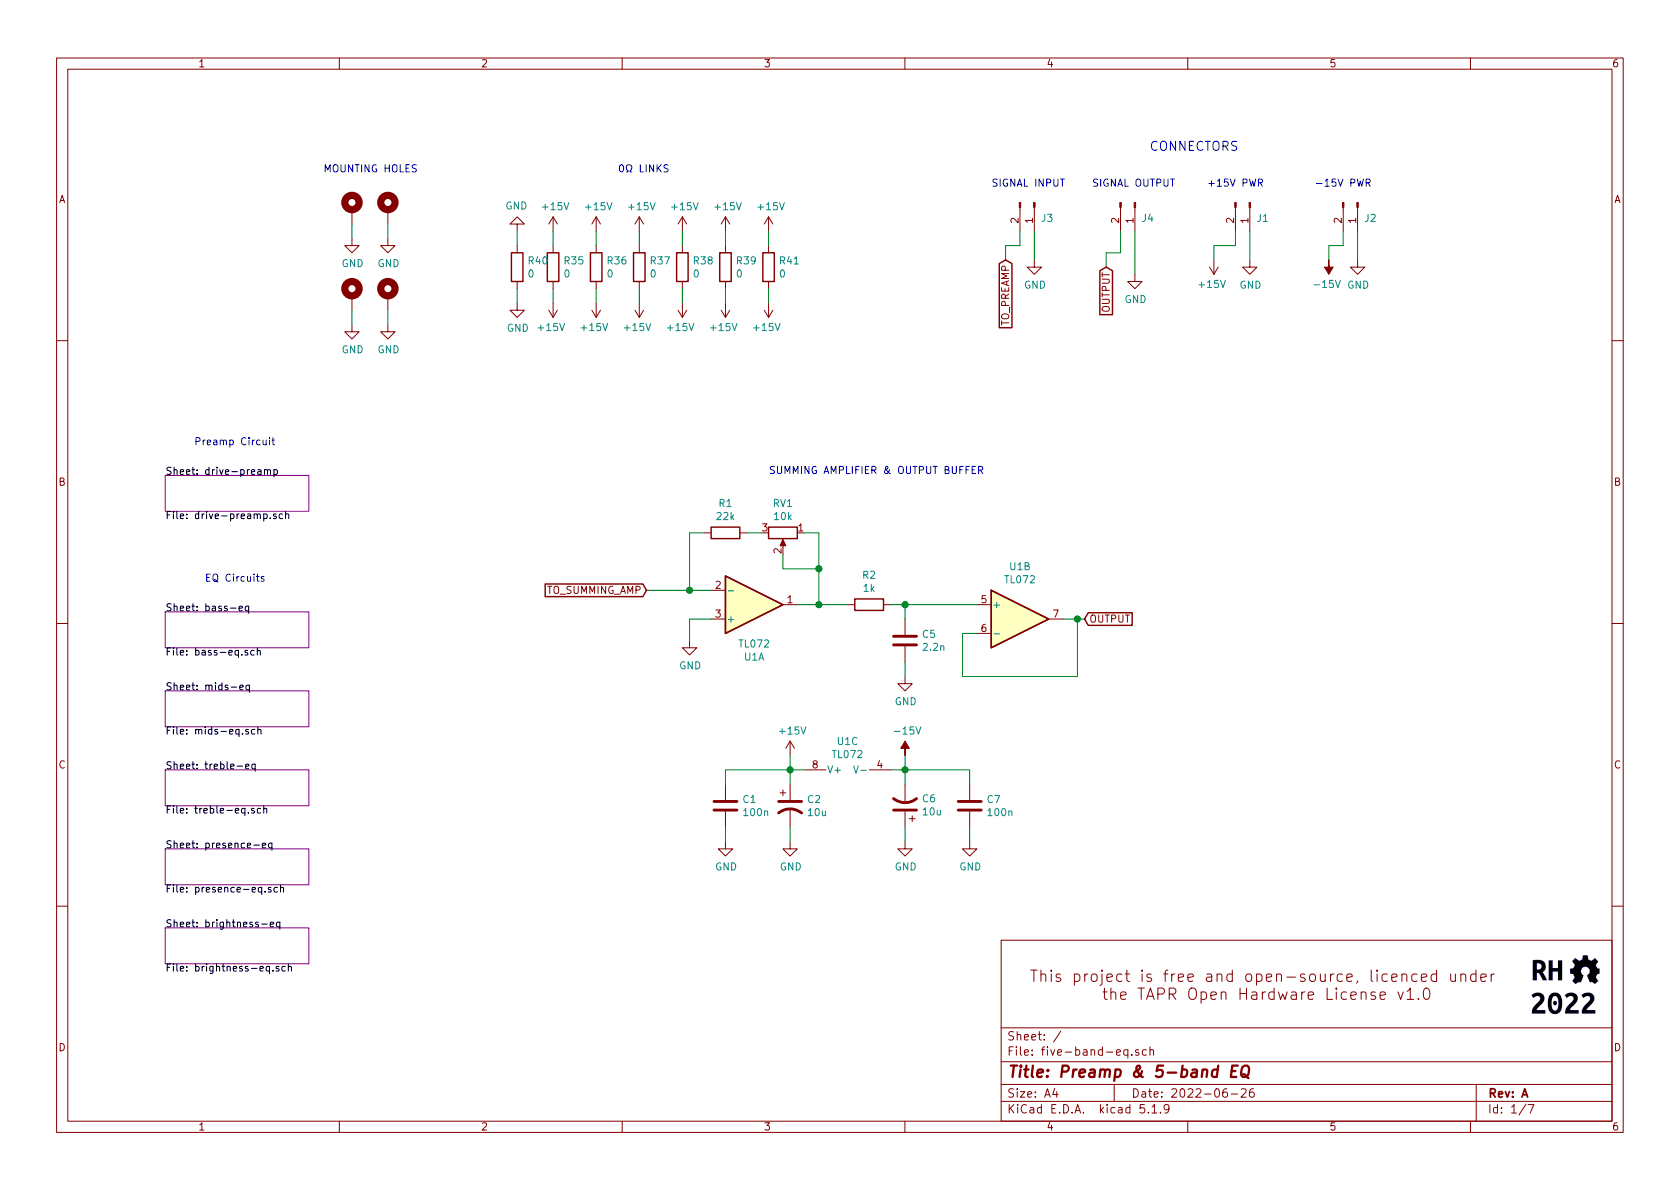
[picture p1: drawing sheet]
EESchema Schematic File Version 4
EELAYER 30 0
EELAYER END
$Descr A4 11693 8268
encoding utf-8
Sheet 1 7
Title "Preamp & 5-band EQ"
Date "2022-06-26"
Rev "A"
Comp ""
Comment1 ""
Comment2 ""
Comment3 ""
Comment4 ""
$EndDescr
$Sheet
S 1150 3300 1000 250 
U 60FE89D7
F0 "drive-preamp" 50
F1 "drive-preamp.sch" 50
$EndSheet
$Sheet
S 1150 4250 1000 250 
U 61028EB6
F0 "bass-eq" 50
F1 "bass-eq.sch" 50
$EndSheet
$Comp
L Device:R R1
U 1 1
P 5050 3700
F 0 "R1" V 4843 3700 50  0000 C CNN
F 1 "22k" V 4934 3700 50  0000 C CNN
F 2 "Resistor_THT:R_Axial_DIN0207_L6.3mm_D2.5mm_P2.54mm_Vertical" V 4980 3700 50  0001 C CNN
F 3 "~" H 5050 3700 50  0001 C CNN
	1    5050 3700
	0    1    1    0   
$EndComp
$Comp
L Device:R_POT RV1
U 1 1
P 5450 3700
F 0 "RV1" V 5243 3700 50  0000 C CNN
F 1 "10k" V 5334 3700 50  0000 C CNN
F 2 "Potentiometer_THT:Potentiometer_Runtron_RM-065_Vertical" H 5450 3700 50  0001 C CNN
F 3 "~" H 5450 3700 50  0001 C CNN
	1    5450 3700
	0    1    1    0   
$EndComp
Wire Wire Line
	5200 3700 5300 3700
Wire Wire Line
	4800 4100 4800 3700
Wire Wire Line
	4800 3700 4900 3700
Wire Wire Line
	5600 3700 5700 3700
Wire Wire Line
	5700 4200 5550 4200
Wire Wire Line
	5450 3850 5450 3950
Wire Wire Line
	5450 3950 5700 3950
Wire Wire Line
	5700 3700 5700 3950
Connection ~ 5700 3950
Wire Wire Line
	5700 3950 5700 4200
Wire Wire Line
	4800 4300 4800 4450
$Comp
L power:GND #PWR0101
U 1 1
P 4800 4450
F 0 "#PWR0101" H 4800 4200 50  0001 C CNN
F 1 "GND" H 4805 4277 50  0000 C CNN
F 2 "" H 4800 4450 50  0001 C CNN
F 3 "" H 4800 4450 50  0001 C CNN
	1    4800 4450
	1    0    0    -1  
$EndComp
Wire Wire Line
	5700 4200 5900 4200
Connection ~ 5700 4200
$Comp
L Device:R R2
U 1 1
P 6050 4200
F 0 "R2" V 5843 4200 50  0000 C CNN
F 1 "1k" V 5934 4200 50  0000 C CNN
F 2 "Resistor_THT:R_Axial_DIN0207_L6.3mm_D2.5mm_P2.54mm_Vertical" V 5980 4200 50  0001 C CNN
F 3 "~" H 6050 4200 50  0001 C CNN
	1    6050 4200
	0    1    1    0   
$EndComp
$Comp
L Device:C C5
U 1 1
P 6300 4450
F 0 "C5" H 6415 4496 50  0000 L CNN
F 1 "2.2n" H 6415 4405 50  0000 L CNN
F 2 "Capacitor_THT:C_Disc_D3.8mm_W2.6mm_P2.50mm" H 6338 4300 50  0001 C CNN
F 3 "~" H 6300 4450 50  0001 C CNN
	1    6300 4450
	1    0    0    -1  
$EndComp
Wire Wire Line
	6200 4200 6300 4200
Wire Wire Line
	6300 4200 6300 4300
$Comp
L power:GND #PWR0102
U 1 1
P 6300 4700
F 0 "#PWR0102" H 6300 4450 50  0001 C CNN
F 1 "GND" H 6305 4527 50  0000 C CNN
F 2 "" H 6300 4700 50  0001 C CNN
F 3 "" H 6300 4700 50  0001 C CNN
	1    6300 4700
	1    0    0    -1  
$EndComp
Wire Wire Line
	6300 4700 6300 4600
Connection ~ 6300 4200
Wire Wire Line
	6300 4200 6800 4200
Wire Wire Line
	6800 4400 6700 4400
Wire Wire Line
	7400 4300 7500 4300
Wire Wire Line
	4500 4100 4800 4100
Text GLabel 4500 4100 0    50   Input ~ 0
TO_SUMMING_AMP
Text GLabel 7550 4300 2    50   Input ~ 0
OUTPUT
$Comp
L Amplifier_Operational:TL072 U1
U 2 1
P 7100 4300
F 0 "U1" H 7100 4667 50  0000 C CNN
F 1 "TL072" H 7100 4576 50  0000 C CNN
F 2 "Package_DIP:DIP-8_W7.62mm_LongPads" H 7100 4300 50  0001 C CNN
F 3 "http://www.ti.com/lit/ds/symlink/tl071.pdf" H 7100 4300 50  0001 C CNN
	2    7100 4300
	1    0    0    -1  
$EndComp
$Comp
L Amplifier_Operational:TL072 U1
U 3 1
P 5900 5250
F 0 "U1" V 5995 5250 50  0000 C CNN
F 1 "TL072" V 5904 5250 50  0000 C CNN
F 2 "Package_DIP:DIP-8_W7.62mm_LongPads" H 5900 5250 50  0001 C CNN
F 3 "http://www.ti.com/lit/ds/symlink/tl071.pdf" H 5900 5250 50  0001 C CNN
	3    5900 5250
	0    -1   -1   0   
$EndComp
Wire Wire Line
	6200 5350 6300 5350
Wire Wire Line
	6300 5350 6300 5450
Wire Wire Line
	5600 5350 5500 5350
Connection ~ 5500 5350
Wire Wire Line
	5500 5350 5500 5450
Connection ~ 6300 5350
$Comp
L Device:CP1 C2
U 1 1
P 5500 5600
F 0 "C2" H 5615 5646 50  0000 L CNN
F 1 "10u" H 5615 5555 50  0000 L CNN
F 2 "Capacitor_THT:CP_Radial_D5.0mm_P2.50mm" H 5500 5600 50  0001 C CNN
F 3 "~" H 5500 5600 50  0001 C CNN
	1    5500 5600
	1    0    0    -1  
$EndComp
$Comp
L Device:CP1 C6
U 1 1
P 6300 5600
F 0 "C6" H 6185 5554 50  0000 R CNN
F 1 "10u" H 6185 5645 50  0000 R CNN
F 2 "Capacitor_THT:CP_Radial_D5.0mm_P2.50mm" H 6300 5600 50  0001 C CNN
F 3 "~" H 6300 5600 50  0001 C CNN
	1    6300 5600
	-1   0    0    1   
$EndComp
Wire Wire Line
	5500 5750 5500 5850
Wire Wire Line
	6300 5750 6300 5850
$Comp
L power:GND #PWR0110
U 1 1
P 5500 5850
F 0 "#PWR0110" H 5500 5600 50  0001 C CNN
F 1 "GND" H 5505 5677 50  0000 C CNN
F 2 "" H 5500 5850 50  0001 C CNN
F 3 "" H 5500 5850 50  0001 C CNN
	1    5500 5850
	1    0    0    -1  
$EndComp
$Comp
L power:GND #PWR0111
U 1 1
P 6300 5850
F 0 "#PWR0111" H 6300 5600 50  0001 C CNN
F 1 "GND" H 6305 5677 50  0000 C CNN
F 2 "" H 6300 5850 50  0001 C CNN
F 3 "" H 6300 5850 50  0001 C CNN
	1    6300 5850
	1    0    0    -1  
$EndComp
$Comp
L Device:C C7
U 1 1
P 6750 5600
F 0 "C7" H 6865 5646 50  0000 L CNN
F 1 "100n" H 6865 5555 50  0000 L CNN
F 2 "Capacitor_THT:C_Disc_D7.0mm_W2.5mm_P5.00mm" H 6788 5450 50  0001 C CNN
F 3 "~" H 6750 5600 50  0001 C CNN
	1    6750 5600
	1    0    0    -1  
$EndComp
Wire Wire Line
	6750 5450 6750 5350
Wire Wire Line
	6750 5750 6750 5850
$Comp
L power:GND #PWR0112
U 1 1
P 6750 5850
F 0 "#PWR0112" H 6750 5600 50  0001 C CNN
F 1 "GND" H 6755 5677 50  0000 C CNN
F 2 "" H 6750 5850 50  0001 C CNN
F 3 "" H 6750 5850 50  0001 C CNN
	1    6750 5850
	1    0    0    -1  
$EndComp
$Comp
L Device:C C1
U 1 1
P 5050 5600
F 0 "C1" H 5165 5646 50  0000 L CNN
F 1 "100n" H 5165 5555 50  0000 L CNN
F 2 "Capacitor_THT:C_Disc_D7.0mm_W2.5mm_P5.00mm" H 5088 5450 50  0001 C CNN
F 3 "~" H 5050 5600 50  0001 C CNN
	1    5050 5600
	1    0    0    -1  
$EndComp
Wire Wire Line
	5050 5450 5050 5350
Wire Wire Line
	5050 5350 5500 5350
$Comp
L power:GND #PWR0113
U 1 1
P 5050 5850
F 0 "#PWR0113" H 5050 5600 50  0001 C CNN
F 1 "GND" H 5055 5677 50  0000 C CNN
F 2 "" H 5050 5850 50  0001 C CNN
F 3 "" H 5050 5850 50  0001 C CNN
	1    5050 5850
	1    0    0    -1  
$EndComp
Wire Wire Line
	5050 5750 5050 5850
Wire Wire Line
	6300 5350 6750 5350
$Sheet
S 1150 4800 1000 250 
U 610E7A85
F0 "mids-eq" 50
F1 "mids-eq.sch" 50
$EndSheet
Wire Wire Line
	6300 5250 6300 5350
Wire Wire Line
	5500 5250 5500 5350
$Comp
L power:+15V #PWR0108
U 1 1
P 5500 5250
F 0 "#PWR0108" H 5500 5100 50  0001 C CNN
F 1 "+15V" H 5515 5423 50  0000 C CNN
F 2 "" H 5500 5250 50  0001 C CNN
F 3 "" H 5500 5250 50  0001 C CNN
	1    5500 5250
	1    0    0    -1  
$EndComp
$Comp
L power:-15V #PWR0109
U 1 1
P 6300 5250
F 0 "#PWR0109" H 6300 5350 50  0001 C CNN
F 1 "-15V" H 6315 5423 50  0000 C CNN
F 2 "" H 6300 5250 50  0001 C CNN
F 3 "" H 6300 5250 50  0001 C CNN
	1    6300 5250
	1    0    0    -1  
$EndComp
$Comp
L Mechanical:MountingHole_Pad H4
U 1 1
P 2700 2050
F 0 "H4" H 2800 2053 50  0001 L CNN
F 1 "MountingHole_Pad" H 2800 2008 50  0001 L CNN
F 2 "MountingHole:MountingHole_3.2mm_M3_DIN965_Pad" H 2700 2050 50  0001 C CNN
F 3 "~" H 2700 2050 50  0001 C CNN
	1    2700 2050
	1    0    0    -1  
$EndComp
$Comp
L power:GND #PWR0173
U 1 1
P 2700 2250
F 0 "#PWR0173" H 2700 2000 50  0001 C CNN
F 1 "GND" H 2705 2077 50  0000 C CNN
F 2 "" H 2700 2250 50  0001 C CNN
F 3 "" H 2700 2250 50  0001 C CNN
	1    2700 2250
	1    0    0    -1  
$EndComp
Wire Wire Line
	2700 2250 2700 2150
$Comp
L Mechanical:MountingHole_Pad H2
U 1 1
P 2450 2050
F 0 "H2" H 2550 2053 50  0001 L CNN
F 1 "MountingHole_Pad" H 2550 2008 50  0001 L CNN
F 2 "MountingHole:MountingHole_3.2mm_M3_DIN965_Pad" H 2450 2050 50  0001 C CNN
F 3 "~" H 2450 2050 50  0001 C CNN
	1    2450 2050
	1    0    0    -1  
$EndComp
$Comp
L power:GND #PWR0174
U 1 1
P 2450 2250
F 0 "#PWR0174" H 2450 2000 50  0001 C CNN
F 1 "GND" H 2455 2077 50  0000 C CNN
F 2 "" H 2450 2250 50  0001 C CNN
F 3 "" H 2450 2250 50  0001 C CNN
	1    2450 2250
	1    0    0    -1  
$EndComp
Wire Wire Line
	2450 2250 2450 2150
$Comp
L Mechanical:MountingHole_Pad H3
U 1 1
P 2700 1450
F 0 "H3" H 2800 1453 50  0001 L CNN
F 1 "MountingHole_Pad" H 2800 1408 50  0001 L CNN
F 2 "MountingHole:MountingHole_3.2mm_M3_DIN965_Pad" H 2700 1450 50  0001 C CNN
F 3 "~" H 2700 1450 50  0001 C CNN
	1    2700 1450
	1    0    0    -1  
$EndComp
$Comp
L power:GND #PWR0175
U 1 1
P 2700 1650
F 0 "#PWR0175" H 2700 1400 50  0001 C CNN
F 1 "GND" H 2705 1477 50  0000 C CNN
F 2 "" H 2700 1650 50  0001 C CNN
F 3 "" H 2700 1650 50  0001 C CNN
	1    2700 1650
	1    0    0    -1  
$EndComp
Wire Wire Line
	2700 1650 2700 1550
$Comp
L Mechanical:MountingHole_Pad H1
U 1 1
P 2450 1450
F 0 "H1" H 2550 1453 50  0001 L CNN
F 1 "MountingHole_Pad" H 2550 1408 50  0001 L CNN
F 2 "MountingHole:MountingHole_3.2mm_M3_DIN965_Pad" H 2450 1450 50  0001 C CNN
F 3 "~" H 2450 1450 50  0001 C CNN
	1    2450 1450
	1    0    0    -1  
$EndComp
$Comp
L power:GND #PWR0176
U 1 1
P 2450 1650
F 0 "#PWR0176" H 2450 1400 50  0001 C CNN
F 1 "GND" H 2455 1477 50  0000 C CNN
F 2 "" H 2450 1650 50  0001 C CNN
F 3 "" H 2450 1650 50  0001 C CNN
	1    2450 1650
	1    0    0    -1  
$EndComp
Wire Wire Line
	2450 1650 2450 1550
$Comp
L Device:R R35
U 1 1
P 3850 1850
F 0 "R35" H 3920 1896 50  0000 L CNN
F 1 "0" H 3920 1805 50  0000 L CNN
F 2 "Resistor_THT:R_Axial_DIN0207_L6.3mm_D2.5mm_P10.16mm_Horizontal" V 3780 1850 50  0001 C CNN
F 3 "~" H 3850 1850 50  0001 C CNN
	1    3850 1850
	1    0    0    -1  
$EndComp
$Comp
L Device:R R36
U 1 1
P 4150 1850
F 0 "R36" H 4220 1896 50  0000 L CNN
F 1 "0" H 4220 1805 50  0000 L CNN
F 2 "Resistor_THT:R_Axial_DIN0207_L6.3mm_D2.5mm_P10.16mm_Horizontal" V 4080 1850 50  0001 C CNN
F 3 "~" H 4150 1850 50  0001 C CNN
	1    4150 1850
	1    0    0    -1  
$EndComp
$Comp
L Device:R R37
U 1 1
P 4450 1850
F 0 "R37" H 4520 1896 50  0000 L CNN
F 1 "0" H 4520 1805 50  0000 L CNN
F 2 "Resistor_THT:R_Axial_DIN0207_L6.3mm_D2.5mm_P10.16mm_Horizontal" V 4380 1850 50  0001 C CNN
F 3 "~" H 4450 1850 50  0001 C CNN
	1    4450 1850
	1    0    0    -1  
$EndComp
$Comp
L Device:R R38
U 1 1
P 4750 1850
F 0 "R38" H 4820 1896 50  0000 L CNN
F 1 "0" H 4820 1805 50  0000 L CNN
F 2 "Resistor_THT:R_Axial_DIN0207_L6.3mm_D2.5mm_P10.16mm_Horizontal" V 4680 1850 50  0001 C CNN
F 3 "~" H 4750 1850 50  0001 C CNN
	1    4750 1850
	1    0    0    -1  
$EndComp
$Comp
L Device:R R39
U 1 1
P 5050 1850
F 0 "R39" H 5120 1896 50  0000 L CNN
F 1 "0" H 5120 1805 50  0000 L CNN
F 2 "Resistor_THT:R_Axial_DIN0207_L6.3mm_D2.5mm_P10.16mm_Horizontal" V 4980 1850 50  0001 C CNN
F 3 "~" H 5050 1850 50  0001 C CNN
	1    5050 1850
	1    0    0    -1  
$EndComp
$Comp
L power:+15V #PWR0177
U 1 1
P 3850 1600
F 0 "#PWR0177" H 3850 1450 50  0001 C CNN
F 1 "+15V" H 3865 1773 50  0000 C CNN
F 2 "" H 3850 1600 50  0001 C CNN
F 3 "" H 3850 1600 50  0001 C CNN
	1    3850 1600
	1    0    0    -1  
$EndComp
$Comp
L power:+15V #PWR0178
U 1 1
P 4150 1600
F 0 "#PWR0178" H 4150 1450 50  0001 C CNN
F 1 "+15V" H 4165 1773 50  0000 C CNN
F 2 "" H 4150 1600 50  0001 C CNN
F 3 "" H 4150 1600 50  0001 C CNN
	1    4150 1600
	1    0    0    -1  
$EndComp
$Comp
L power:+15V #PWR0179
U 1 1
P 4450 1600
F 0 "#PWR0179" H 4450 1450 50  0001 C CNN
F 1 "+15V" H 4465 1773 50  0000 C CNN
F 2 "" H 4450 1600 50  0001 C CNN
F 3 "" H 4450 1600 50  0001 C CNN
	1    4450 1600
	1    0    0    -1  
$EndComp
$Comp
L power:+15V #PWR0180
U 1 1
P 4750 1600
F 0 "#PWR0180" H 4750 1450 50  0001 C CNN
F 1 "+15V" H 4765 1773 50  0000 C CNN
F 2 "" H 4750 1600 50  0001 C CNN
F 3 "" H 4750 1600 50  0001 C CNN
	1    4750 1600
	1    0    0    -1  
$EndComp
$Comp
L power:+15V #PWR0181
U 1 1
P 5050 1600
F 0 "#PWR0181" H 5050 1450 50  0001 C CNN
F 1 "+15V" H 5065 1773 50  0000 C CNN
F 2 "" H 5050 1600 50  0001 C CNN
F 3 "" H 5050 1600 50  0001 C CNN
	1    5050 1600
	1    0    0    -1  
$EndComp
$Comp
L power:+15V #PWR0182
U 1 1
P 5050 2100
F 0 "#PWR0182" H 5050 1950 50  0001 C CNN
F 1 "+15V" H 5065 2273 50  0000 C CNN
F 2 "" H 5050 2100 50  0001 C CNN
F 3 "" H 5050 2100 50  0001 C CNN
	1    5050 2100
	-1   0    0    1   
$EndComp
$Comp
L power:+15V #PWR0183
U 1 1
P 4750 2100
F 0 "#PWR0183" H 4750 1950 50  0001 C CNN
F 1 "+15V" H 4765 2273 50  0000 C CNN
F 2 "" H 4750 2100 50  0001 C CNN
F 3 "" H 4750 2100 50  0001 C CNN
	1    4750 2100
	-1   0    0    1   
$EndComp
$Comp
L power:+15V #PWR0184
U 1 1
P 4450 2100
F 0 "#PWR0184" H 4450 1950 50  0001 C CNN
F 1 "+15V" H 4465 2273 50  0000 C CNN
F 2 "" H 4450 2100 50  0001 C CNN
F 3 "" H 4450 2100 50  0001 C CNN
	1    4450 2100
	-1   0    0    1   
$EndComp
$Comp
L power:+15V #PWR0185
U 1 1
P 4150 2100
F 0 "#PWR0185" H 4150 1950 50  0001 C CNN
F 1 "+15V" H 4165 2273 50  0000 C CNN
F 2 "" H 4150 2100 50  0001 C CNN
F 3 "" H 4150 2100 50  0001 C CNN
	1    4150 2100
	-1   0    0    1   
$EndComp
$Comp
L power:+15V #PWR0186
U 1 1
P 3850 2100
F 0 "#PWR0186" H 3850 1950 50  0001 C CNN
F 1 "+15V" H 3865 2273 50  0000 C CNN
F 2 "" H 3850 2100 50  0001 C CNN
F 3 "" H 3850 2100 50  0001 C CNN
	1    3850 2100
	-1   0    0    1   
$EndComp
Wire Wire Line
	3850 2100 3850 2000
Wire Wire Line
	4150 2100 4150 2000
Wire Wire Line
	4450 2100 4450 2000
Wire Wire Line
	4750 2100 4750 2000
Wire Wire Line
	5050 2100 5050 2000
Wire Wire Line
	5050 1700 5050 1600
Wire Wire Line
	4750 1700 4750 1600
Wire Wire Line
	4450 1700 4450 1600
Wire Wire Line
	4150 1700 4150 1600
Wire Wire Line
	3850 1700 3850 1600
$Comp
L Connector:Conn_01x02_Male J1
U 1 1
P 8700 1400
F 0 "J1" V 8808 1444 50  0000 L CNN
F 1 "Conn_01x02_Male" V 8853 1444 50  0001 L CNN
F 2 "Connector_Molex:Molex_KK-254_AE-6410-02A_1x02_P2.54mm_Vertical" H 8700 1400 50  0001 C CNN
F 3 "~" H 8700 1400 50  0001 C CNN
	1    8700 1400
	0    1    1    0   
$EndComp
$Comp
L Connector:Conn_01x02_Male J2
U 1 1
P 9450 1400
F 0 "J2" V 9558 1444 50  0000 L CNN
F 1 "Conn_01x02_Male" V 9558 1444 50  0001 L CNN
F 2 "Connector_Molex:Molex_KK-254_AE-6410-02A_1x02_P2.54mm_Vertical" H 9450 1400 50  0001 C CNN
F 3 "~" H 9450 1400 50  0001 C CNN
	1    9450 1400
	0    1    1    0   
$EndComp
$Comp
L power:GND #PWR0187
U 1 1
P 8700 1800
F 0 "#PWR0187" H 8700 1550 50  0001 C CNN
F 1 "GND" H 8705 1627 50  0000 C CNN
F 2 "" H 8700 1800 50  0001 C CNN
F 3 "" H 8700 1800 50  0001 C CNN
	1    8700 1800
	1    0    0    -1  
$EndComp
$Comp
L power:+15V #PWR0188
U 1 1
P 8450 1800
F 0 "#PWR0188" H 8450 1650 50  0001 C CNN
F 1 "+15V" H 8465 1973 50  0000 C CNN
F 2 "" H 8450 1800 50  0001 C CNN
F 3 "" H 8450 1800 50  0001 C CNN
	1    8450 1800
	-1   0    0    1   
$EndComp
Wire Wire Line
	8600 1600 8600 1700
Wire Wire Line
	8600 1700 8450 1700
Wire Wire Line
	8450 1700 8450 1800
Wire Wire Line
	8700 1800 8700 1600
$Comp
L power:GND #PWR0189
U 1 1
P 9450 1800
F 0 "#PWR0189" H 9450 1550 50  0001 C CNN
F 1 "GND" H 9455 1627 50  0000 C CNN
F 2 "" H 9450 1800 50  0001 C CNN
F 3 "" H 9450 1800 50  0001 C CNN
	1    9450 1800
	1    0    0    -1  
$EndComp
Wire Wire Line
	9450 1800 9450 1600
$Comp
L power:-15V #PWR0190
U 1 1
P 9250 1800
F 0 "#PWR0190" H 9250 1900 50  0001 C CNN
F 1 "-15V" H 9265 1973 50  0000 C CNN
F 2 "" H 9250 1800 50  0001 C CNN
F 3 "" H 9250 1800 50  0001 C CNN
	1    9250 1800
	-1   0    0    1   
$EndComp
Wire Wire Line
	9250 1800 9250 1700
Wire Wire Line
	9250 1700 9350 1700
Wire Wire Line
	9350 1700 9350 1600
$Comp
L Connector:Conn_01x02_Male J3
U 1 1
P 7200 1400
F 0 "J3" V 7308 1444 50  0000 L CNN
F 1 "Conn_01x02_Male" V 7353 1444 50  0001 L CNN
F 2 "Connector_PinHeader_2.54mm:PinHeader_1x02_P2.54mm_Vertical" H 7200 1400 50  0001 C CNN
F 3 "~" H 7200 1400 50  0001 C CNN
	1    7200 1400
	0    1    1    0   
$EndComp
Wire Wire Line
	7200 1600 7200 1800
$Comp
L power:GND #PWR0191
U 1 1
P 7200 1800
F 0 "#PWR0191" H 7200 1550 50  0001 C CNN
F 1 "GND" H 7205 1627 50  0000 C CNN
F 2 "" H 7200 1800 50  0001 C CNN
F 3 "" H 7200 1800 50  0001 C CNN
	1    7200 1800
	1    0    0    -1  
$EndComp
Text GLabel 7000 1800 3    50   Input ~ 0
TO_PREAMP
Wire Wire Line
	7100 1600 7100 1700
Wire Wire Line
	7100 1700 7000 1700
Wire Wire Line
	7000 1700 7000 1800
$Comp
L Device:R R40
U 1 1
P 3600 1850
F 0 "R40" H 3670 1896 50  0000 L CNN
F 1 "0" H 3670 1805 50  0000 L CNN
F 2 "Resistor_THT:R_Axial_DIN0207_L6.3mm_D2.5mm_P10.16mm_Horizontal" V 3530 1850 50  0001 C CNN
F 3 "~" H 3600 1850 50  0001 C CNN
	1    3600 1850
	1    0    0    -1  
$EndComp
$Comp
L power:GND #PWR0192
U 1 1
P 3600 2100
F 0 "#PWR0192" H 3600 1850 50  0001 C CNN
F 1 "GND" H 3605 1927 50  0000 C CNN
F 2 "" H 3600 2100 50  0001 C CNN
F 3 "" H 3600 2100 50  0001 C CNN
	1    3600 2100
	1    0    0    -1  
$EndComp
$Comp
L power:GND #PWR0193
U 1 1
P 3600 1600
F 0 "#PWR0193" H 3600 1350 50  0001 C CNN
F 1 "GND" H 3605 1427 50  0000 C CNN
F 2 "" H 3600 1600 50  0001 C CNN
F 3 "" H 3600 1600 50  0001 C CNN
	1    3600 1600
	-1   0    0    1   
$EndComp
Wire Wire Line
	3600 2100 3600 2000
Wire Wire Line
	3600 1700 3600 1600
$Comp
L Device:R R41
U 1 1
P 5350 1850
F 0 "R41" H 5420 1896 50  0000 L CNN
F 1 "0" H 5420 1805 50  0000 L CNN
F 2 "Resistor_THT:R_Axial_DIN0207_L6.3mm_D2.5mm_P10.16mm_Horizontal" V 5280 1850 50  0001 C CNN
F 3 "~" H 5350 1850 50  0001 C CNN
	1    5350 1850
	1    0    0    -1  
$EndComp
$Comp
L power:+15V #PWR0194
U 1 1
P 5350 1600
F 0 "#PWR0194" H 5350 1450 50  0001 C CNN
F 1 "+15V" H 5365 1773 50  0000 C CNN
F 2 "" H 5350 1600 50  0001 C CNN
F 3 "" H 5350 1600 50  0001 C CNN
	1    5350 1600
	1    0    0    -1  
$EndComp
$Comp
L power:+15V #PWR0195
U 1 1
P 5350 2100
F 0 "#PWR0195" H 5350 1950 50  0001 C CNN
F 1 "+15V" H 5365 2273 50  0000 C CNN
F 2 "" H 5350 2100 50  0001 C CNN
F 3 "" H 5350 2100 50  0001 C CNN
	1    5350 2100
	-1   0    0    1   
$EndComp
Wire Wire Line
	5350 2100 5350 2000
Wire Wire Line
	5350 1700 5350 1600
$Comp
L Connector:Conn_01x02_Male J4
U 1 1
P 7900 1400
F 0 "J4" V 8008 1444 50  0000 L CNN
F 1 "Conn_01x02_Male" V 8053 1444 50  0001 L CNN
F 2 "Connector_Molex:Molex_KK-254_AE-6410-02A_1x02_P2.54mm_Vertical" H 7900 1400 50  0001 C CNN
F 3 "~" H 7900 1400 50  0001 C CNN
	1    7900 1400
	0    1    1    0   
$EndComp
Wire Wire Line
	7900 1600 7900 1900
$Comp
L power:GND #PWR0196
U 1 1
P 7900 1900
F 0 "#PWR0196" H 7900 1650 50  0001 C CNN
F 1 "GND" H 7905 1727 50  0000 C CNN
F 2 "" H 7900 1900 50  0001 C CNN
F 3 "" H 7900 1900 50  0001 C CNN
	1    7900 1900
	1    0    0    -1  
$EndComp
Text GLabel 7700 1850 3    50   Input ~ 0
OUTPUT
Wire Wire Line
	7800 1600 7800 1750
Wire Wire Line
	7800 1750 7700 1750
Wire Wire Line
	7700 1750 7700 1850
Wire Wire Line
	6700 4700 7500 4700
Wire Wire Line
	7500 4700 7500 4300
Wire Wire Line
	6700 4400 6700 4700
Connection ~ 7500 4300
Wire Wire Line
	7500 4300 7550 4300
$Comp
L Amplifier_Operational:TL072 U1
U 1 1
P 5250 4200
F 0 "U1" H 5250 4567 50  0000 C CNN
F 1 "TL072" H 5250 4476 50  0000 C CNN
F 2 "Package_DIP:DIP-8_W7.62mm_LongPads" H 5250 4200 50  0001 C CNN
F 3 "http://www.ti.com/lit/ds/symlink/tl071.pdf" H 5250 4200 50  0001 C CNN
	1    5250 4200
	1    0    0    1   
$EndComp
Wire Wire Line
	4950 4100 4800 4100
Connection ~ 4800 4100
Wire Wire Line
	4950 4300 4800 4300
Text Notes 4300 1200 0    50   ~ 0
0Ω LINKS
Text Notes 2250 1200 0    50   ~ 0
MOUNTING HOLES
Text Notes 6900 1300 0    50   ~ 0
SIGNAL INPUT
Text Notes 7600 1300 0    50   ~ 0
SIGNAL OUTPUT
Text Notes 8400 1300 0    50   ~ 0
+15V PWR
Text Notes 9150 1300 0    50   ~ 0
-15V PWR
Text Notes 8000 1050 0    63   ~ 0
CONNECTORS
Text Notes 5350 3300 0    50   ~ 0
SUMMING AMPLIFIER & OUTPUT BUFFER
$Sheet
S 1150 5350 1000 250 
U 61104DB2
F0 "treble-eq" 50
F1 "treble-eq.sch" 50
$EndSheet
$Sheet
S 1150 5900 1000 250 
U 6110D687
F0 "presence-eq" 50
F1 "presence-eq.sch" 50
$EndSheet
$Sheet
S 1150 6450 1000 250 
U 61114447
F0 "brightness-eq" 50
F1 "brightness-eq.sch" 50
$EndSheet
Text Notes 1425 4050 0    50   ~ 0
EQ Circuits
Text Notes 1350 3100 0    50   ~ 0
Preamp Circuit
$EndSCHEMATC
